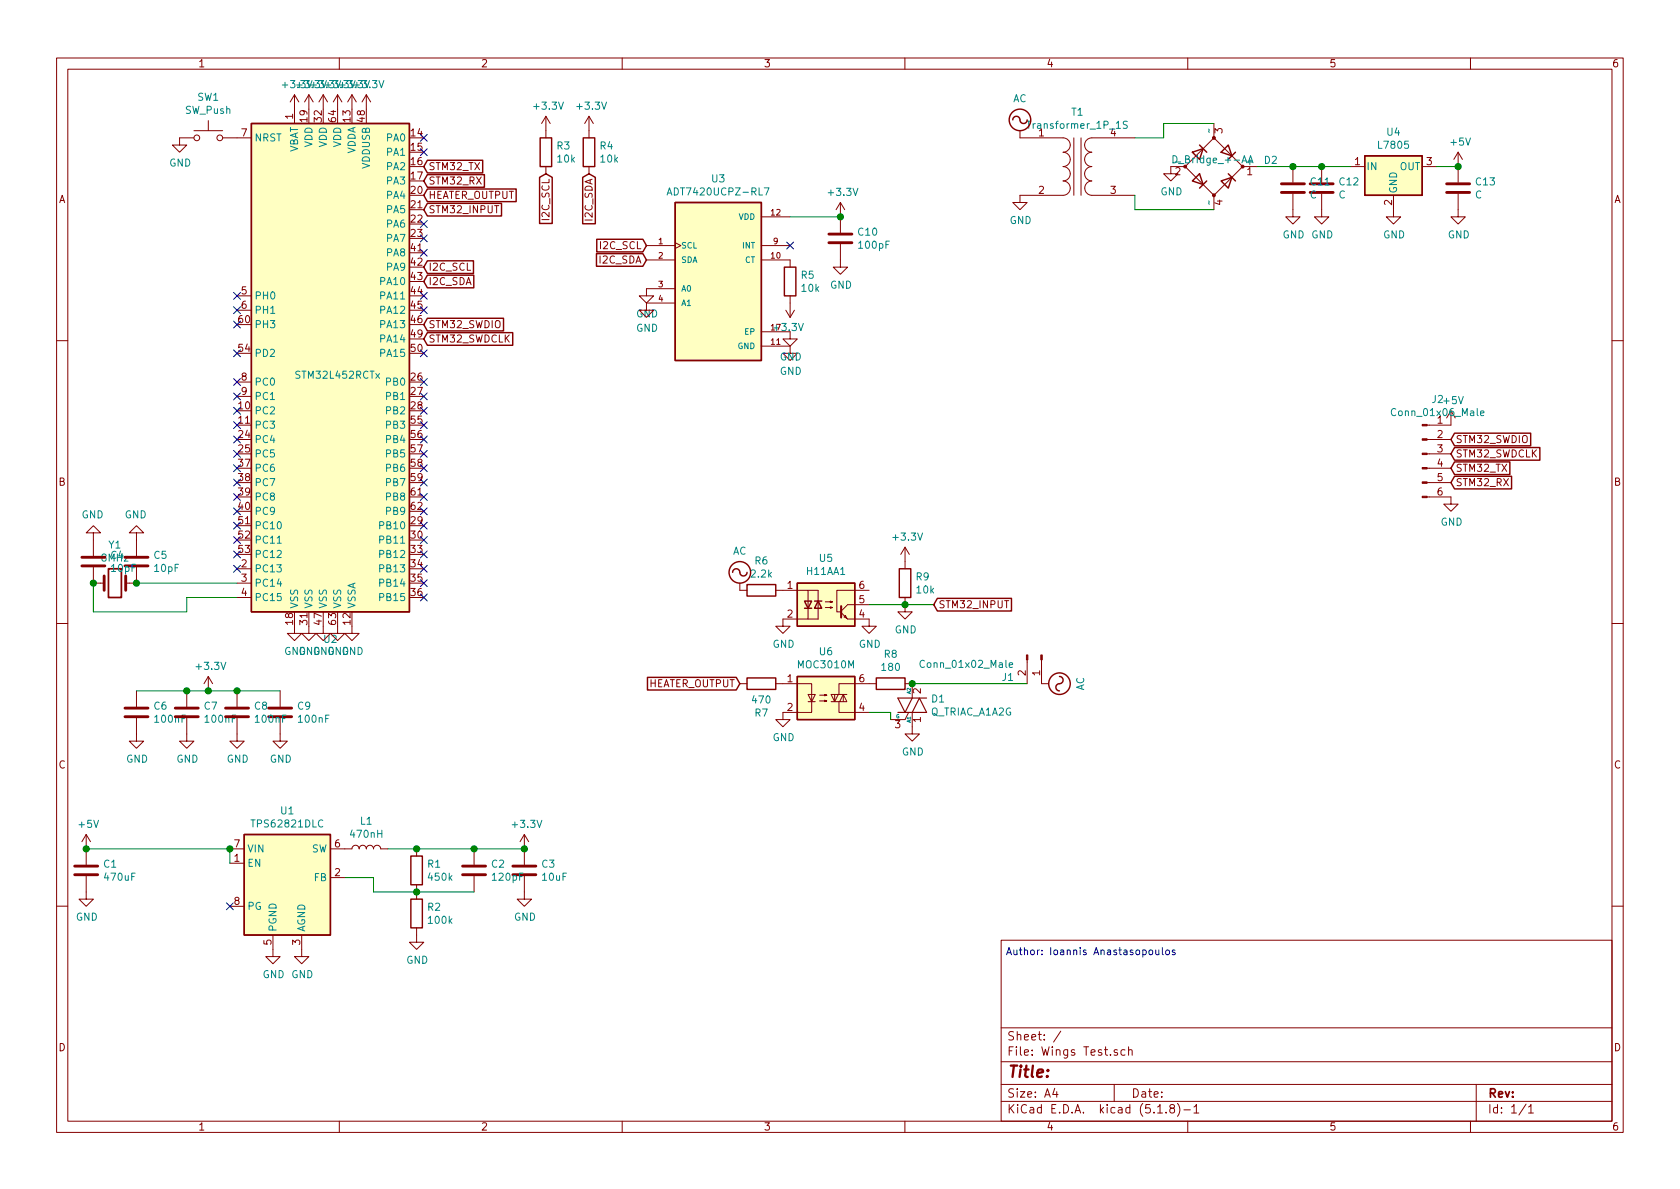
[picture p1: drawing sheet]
EESchema Schematic File Version 4
EELAYER 30 0
EELAYER END
$Descr A4 11693 8268
encoding utf-8
Sheet 1 1
Title ""
Date ""
Rev ""
Comp ""
Comment1 ""
Comment2 ""
Comment3 ""
Comment4 ""
$EndDescr
$Comp
L Regulator_Switching:TPS62821DLC U1
U 1 1
P 2000 6200
F 0 "U1" H 2000 6767 50  0000 C CNN
F 1 "TPS62821DLC" H 2000 6676 50  0000 C CNN
F 2 "Package_DFN_QFN:Texas_VSON-HR-8_1.5x2mm_P0.5mm" H 2150 5850 50  0001 L CNN
F 3 "http://www.ti.com/lit/ds/symlink/tps62823.pdf" H 2000 6750 50  0001 C CNN
	1    2000 6200
	1    0    0    -1  
$EndComp
$Comp
L Device:C C1
U 1 1
P 600 6050
F 0 "C1" H 715 6096 50  0000 L CNN
F 1 "470uF" H 715 6005 50  0000 L CNN
F 2 "" H 638 5900 50  0001 C CNN
F 3 "~" H 600 6050 50  0001 C CNN
	1    600  6050
	1    0    0    -1  
$EndComp
$Comp
L power:GND #PWR0102
U 1 1
P 600 6200
F 0 "#PWR0102" H 600 5950 50  0001 C CNN
F 1 "GND" H 605 6027 50  0000 C CNN
F 2 "" H 600 6200 50  0001 C CNN
F 3 "" H 600 6200 50  0001 C CNN
	1    600  6200
	1    0    0    -1  
$EndComp
$Comp
L power:GND #PWR0103
U 1 1
P 1900 6600
F 0 "#PWR0103" H 1900 6350 50  0001 C CNN
F 1 "GND" H 1905 6427 50  0000 C CNN
F 2 "" H 1900 6600 50  0001 C CNN
F 3 "" H 1900 6600 50  0001 C CNN
	1    1900 6600
	1    0    0    -1  
$EndComp
$Comp
L power:GND #PWR0104
U 1 1
P 2100 6600
F 0 "#PWR0104" H 2100 6350 50  0001 C CNN
F 1 "GND" H 2105 6427 50  0000 C CNN
F 2 "" H 2100 6600 50  0001 C CNN
F 3 "" H 2100 6600 50  0001 C CNN
	1    2100 6600
	1    0    0    -1  
$EndComp
$Comp
L Device:L L1
U 1 1
P 2550 5900
F 0 "L1" V 2740 5900 50  0000 C CNN
F 1 "470nH" V 2649 5900 50  0000 C CNN
F 2 "" H 2550 5900 50  0001 C CNN
F 3 "~" H 2550 5900 50  0001 C CNN
	1    2550 5900
	0    -1   -1   0   
$EndComp
$Comp
L Device:R R1
U 1 1
P 2900 6050
F 0 "R1" H 2970 6096 50  0000 L CNN
F 1 "450k" H 2970 6005 50  0000 L CNN
F 2 "" V 2830 6050 50  0001 C CNN
F 3 "~" H 2900 6050 50  0001 C CNN
	1    2900 6050
	1    0    0    -1  
$EndComp
$Comp
L Device:R R2
U 1 1
P 2900 6350
F 0 "R2" H 2970 6396 50  0000 L CNN
F 1 "100k" H 2970 6305 50  0000 L CNN
F 2 "" V 2830 6350 50  0001 C CNN
F 3 "~" H 2900 6350 50  0001 C CNN
	1    2900 6350
	1    0    0    -1  
$EndComp
$Comp
L power:GND #PWR0105
U 1 1
P 2900 6500
F 0 "#PWR0105" H 2900 6250 50  0001 C CNN
F 1 "GND" H 2905 6327 50  0000 C CNN
F 2 "" H 2900 6500 50  0001 C CNN
F 3 "" H 2900 6500 50  0001 C CNN
	1    2900 6500
	1    0    0    -1  
$EndComp
$Comp
L Device:C C2
U 1 1
P 3300 6050
F 0 "C2" H 3415 6096 50  0000 L CNN
F 1 "120pF" H 3415 6005 50  0000 L CNN
F 2 "" H 3338 5900 50  0001 C CNN
F 3 "~" H 3300 6050 50  0001 C CNN
	1    3300 6050
	1    0    0    -1  
$EndComp
$Comp
L Device:C C3
U 1 1
P 3650 6050
F 0 "C3" H 3765 6096 50  0000 L CNN
F 1 "10uF" H 3765 6005 50  0000 L CNN
F 2 "" H 3688 5900 50  0001 C CNN
F 3 "~" H 3650 6050 50  0001 C CNN
	1    3650 6050
	1    0    0    -1  
$EndComp
$Comp
L power:+3.3V #PWR0106
U 1 1
P 3650 5900
F 0 "#PWR0106" H 3650 5750 50  0001 C CNN
F 1 "+3.3V" H 3665 6073 50  0000 C CNN
F 2 "" H 3650 5900 50  0001 C CNN
F 3 "" H 3650 5900 50  0001 C CNN
	1    3650 5900
	1    0    0    -1  
$EndComp
$Comp
L power:GND #PWR0107
U 1 1
P 3650 6200
F 0 "#PWR0107" H 3650 5950 50  0001 C CNN
F 1 "GND" H 3655 6027 50  0000 C CNN
F 2 "" H 3650 6200 50  0001 C CNN
F 3 "" H 3650 6200 50  0001 C CNN
	1    3650 6200
	1    0    0    -1  
$EndComp
$Comp
L Device:C C9
U 1 1
P 1950 4950
F 0 "C9" H 2065 4996 50  0000 L CNN
F 1 "100nF" H 2065 4905 50  0000 L CNN
F 2 "" H 1988 4800 50  0001 C CNN
F 3 "~" H 1950 4950 50  0001 C CNN
	1    1950 4950
	1    0    0    -1  
$EndComp
$Comp
L power:+3.3V #PWR0108
U 1 1
P 1450 4800
F 0 "#PWR0108" H 1450 4650 50  0001 C CNN
F 1 "+3.3V" H 1465 4973 50  0000 C CNN
F 2 "" H 1450 4800 50  0001 C CNN
F 3 "" H 1450 4800 50  0001 C CNN
	1    1450 4800
	1    0    0    -1  
$EndComp
$Comp
L power:+3.3V #PWR0109
U 1 1
P 2150 750
F 0 "#PWR0109" H 2150 600 50  0001 C CNN
F 1 "+3.3V" H 2165 923 50  0000 C CNN
F 2 "" H 2150 750 50  0001 C CNN
F 3 "" H 2150 750 50  0001 C CNN
	1    2150 750 
	1    0    0    -1  
$EndComp
$Comp
L Device:C C6
U 1 1
P 950 4950
F 0 "C6" H 1065 4996 50  0000 L CNN
F 1 "100nF" H 1065 4905 50  0000 L CNN
F 2 "" H 988 4800 50  0001 C CNN
F 3 "~" H 950 4950 50  0001 C CNN
	1    950  4950
	1    0    0    -1  
$EndComp
$Comp
L Device:C C7
U 1 1
P 1300 4950
F 0 "C7" H 1415 4996 50  0000 L CNN
F 1 "100nF" H 1415 4905 50  0000 L CNN
F 2 "" H 1338 4800 50  0001 C CNN
F 3 "~" H 1300 4950 50  0001 C CNN
	1    1300 4950
	1    0    0    -1  
$EndComp
$Comp
L Device:C C8
U 1 1
P 1650 4950
F 0 "C8" H 1765 4996 50  0000 L CNN
F 1 "100nF" H 1765 4905 50  0000 L CNN
F 2 "" H 1688 4800 50  0001 C CNN
F 3 "~" H 1650 4950 50  0001 C CNN
	1    1650 4950
	1    0    0    -1  
$EndComp
$Comp
L power:GND #PWR0110
U 1 1
P 950 5100
F 0 "#PWR0110" H 950 4850 50  0001 C CNN
F 1 "GND" H 955 4927 50  0000 C CNN
F 2 "" H 950 5100 50  0001 C CNN
F 3 "" H 950 5100 50  0001 C CNN
	1    950  5100
	1    0    0    -1  
$EndComp
$Comp
L power:GND #PWR0111
U 1 1
P 1300 5100
F 0 "#PWR0111" H 1300 4850 50  0001 C CNN
F 1 "GND" H 1305 4927 50  0000 C CNN
F 2 "" H 1300 5100 50  0001 C CNN
F 3 "" H 1300 5100 50  0001 C CNN
	1    1300 5100
	1    0    0    -1  
$EndComp
$Comp
L power:GND #PWR0112
U 1 1
P 1650 5100
F 0 "#PWR0112" H 1650 4850 50  0001 C CNN
F 1 "GND" H 1655 4927 50  0000 C CNN
F 2 "" H 1650 5100 50  0001 C CNN
F 3 "" H 1650 5100 50  0001 C CNN
	1    1650 5100
	1    0    0    -1  
$EndComp
$Comp
L power:GND #PWR0113
U 1 1
P 1950 5100
F 0 "#PWR0113" H 1950 4850 50  0001 C CNN
F 1 "GND" H 1955 4927 50  0000 C CNN
F 2 "" H 1950 5100 50  0001 C CNN
F 3 "" H 1950 5100 50  0001 C CNN
	1    1950 5100
	1    0    0    -1  
$EndComp
$Comp
L Device:Crystal Y1
U 1 1
P 800 4050
F 0 "Y1" H 800 4318 50  0000 C CNN
F 1 "8MHz" H 800 4227 50  0000 C CNN
F 2 "" H 800 4050 50  0001 C CNN
F 3 "~" H 800 4050 50  0001 C CNN
	1    800  4050
	1    0    0    -1  
$EndComp
$Comp
L Device:C C5
U 1 1
P 950 3900
F 0 "C5" H 1065 3946 50  0000 L CNN
F 1 "10pF" H 1065 3855 50  0000 L CNN
F 2 "" H 988 3750 50  0001 C CNN
F 3 "~" H 950 3900 50  0001 C CNN
	1    950  3900
	1    0    0    -1  
$EndComp
$Comp
L Device:C C4
U 1 1
P 650 3900
F 0 "C4" H 765 3946 50  0000 L CNN
F 1 "10pF" H 765 3855 50  0000 L CNN
F 2 "" H 688 3750 50  0001 C CNN
F 3 "~" H 650 3900 50  0001 C CNN
	1    650  3900
	1    0    0    -1  
$EndComp
$Comp
L power:GND #PWR0114
U 1 1
P 650 3750
F 0 "#PWR0114" H 650 3500 50  0001 C CNN
F 1 "GND" H 655 3577 50  0000 C CNN
F 2 "" H 650 3750 50  0001 C CNN
F 3 "" H 650 3750 50  0001 C CNN
	1    650  3750
	-1   0    0    1   
$EndComp
$Comp
L power:GND #PWR0115
U 1 1
P 950 3750
F 0 "#PWR0115" H 950 3500 50  0001 C CNN
F 1 "GND" H 955 3577 50  0000 C CNN
F 2 "" H 950 3750 50  0001 C CNN
F 3 "" H 950 3750 50  0001 C CNN
	1    950  3750
	-1   0    0    1   
$EndComp
$Comp
L power:GND #PWR0116
U 1 1
P 2050 4350
F 0 "#PWR0116" H 2050 4100 50  0001 C CNN
F 1 "GND" H 2055 4177 50  0000 C CNN
F 2 "" H 2050 4350 50  0001 C CNN
F 3 "" H 2050 4350 50  0001 C CNN
	1    2050 4350
	1    0    0    -1  
$EndComp
$Comp
L power:GND #PWR0117
U 1 1
P 2150 4350
F 0 "#PWR0117" H 2150 4100 50  0001 C CNN
F 1 "GND" H 2155 4177 50  0000 C CNN
F 2 "" H 2150 4350 50  0001 C CNN
F 3 "" H 2150 4350 50  0001 C CNN
	1    2150 4350
	1    0    0    -1  
$EndComp
$Comp
L power:GND #PWR0118
U 1 1
P 2250 4350
F 0 "#PWR0118" H 2250 4100 50  0001 C CNN
F 1 "GND" H 2255 4177 50  0000 C CNN
F 2 "" H 2250 4350 50  0001 C CNN
F 3 "" H 2250 4350 50  0001 C CNN
	1    2250 4350
	1    0    0    -1  
$EndComp
$Comp
L power:GND #PWR0119
U 1 1
P 2350 4350
F 0 "#PWR0119" H 2350 4100 50  0001 C CNN
F 1 "GND" H 2355 4177 50  0000 C CNN
F 2 "" H 2350 4350 50  0001 C CNN
F 3 "" H 2350 4350 50  0001 C CNN
	1    2350 4350
	1    0    0    -1  
$EndComp
$Comp
L power:GND #PWR0120
U 1 1
P 2450 4350
F 0 "#PWR0120" H 2450 4100 50  0001 C CNN
F 1 "GND" H 2455 4177 50  0000 C CNN
F 2 "" H 2450 4350 50  0001 C CNN
F 3 "" H 2450 4350 50  0001 C CNN
	1    2450 4350
	1    0    0    -1  
$EndComp
Text GLabel 2950 1850 2    50   Input ~ 0
I2C_SCL
Text GLabel 2950 1950 2    50   Input ~ 0
I2C_SDA
Text GLabel 2950 1150 2    50   Input ~ 0
STM32_TX
Text GLabel 2950 1250 2    50   Input ~ 0
STM32_RX
Text GLabel 3800 1200 3    50   Input ~ 0
I2C_SCL
Text GLabel 4100 1200 3    50   Input ~ 0
I2C_SDA
$Comp
L power:GND #PWR0126
U 1 1
P 4500 2100
F 0 "#PWR0126" H 4500 1850 50  0001 C CNN
F 1 "GND" H 4505 1927 50  0000 C CNN
F 2 "" H 4500 2100 50  0001 C CNN
F 3 "" H 4500 2100 50  0001 C CNN
	1    4500 2100
	1    0    0    -1  
$EndComp
$Comp
L power:GND #PWR0127
U 1 1
P 4500 2000
F 0 "#PWR0127" H 4500 1750 50  0001 C CNN
F 1 "GND" H 4505 1827 50  0000 C CNN
F 2 "" H 4500 2000 50  0001 C CNN
F 3 "" H 4500 2000 50  0001 C CNN
	1    4500 2000
	1    0    0    -1  
$EndComp
$Comp
L Device:C C10
U 1 1
P 5850 1650
F 0 "C10" H 5965 1696 50  0000 L CNN
F 1 "100pF" H 5965 1605 50  0000 L CNN
F 2 "" H 5888 1500 50  0001 C CNN
F 3 "~" H 5850 1650 50  0001 C CNN
	1    5850 1650
	1    0    0    -1  
$EndComp
$Comp
L power:GND #PWR0128
U 1 1
P 5850 1800
F 0 "#PWR0128" H 5850 1550 50  0001 C CNN
F 1 "GND" H 5855 1627 50  0000 C CNN
F 2 "" H 5850 1800 50  0001 C CNN
F 3 "" H 5850 1800 50  0001 C CNN
	1    5850 1800
	1    0    0    -1  
$EndComp
$Comp
L power:GND #PWR0130
U 1 1
P 5500 2400
F 0 "#PWR0130" H 5500 2150 50  0001 C CNN
F 1 "GND" H 5505 2227 50  0000 C CNN
F 2 "" H 5500 2400 50  0001 C CNN
F 3 "" H 5500 2400 50  0001 C CNN
	1    5500 2400
	1    0    0    -1  
$EndComp
$Comp
L power:GND #PWR0131
U 1 1
P 5500 2300
F 0 "#PWR0131" H 5500 2050 50  0001 C CNN
F 1 "GND" H 5505 2127 50  0000 C CNN
F 2 "" H 5500 2300 50  0001 C CNN
F 3 "" H 5500 2300 50  0001 C CNN
	1    5500 2300
	1    0    0    -1  
$EndComp
$Comp
L Device:R R3
U 1 1
P 3800 1050
F 0 "R3" H 3870 1096 50  0000 L CNN
F 1 "10k" H 3870 1005 50  0000 L CNN
F 2 "" V 3730 1050 50  0001 C CNN
F 3 "~" H 3800 1050 50  0001 C CNN
	1    3800 1050
	1    0    0    -1  
$EndComp
$Comp
L power:+3.3V #PWR0132
U 1 1
P 3800 900
F 0 "#PWR0132" H 3800 750 50  0001 C CNN
F 1 "+3.3V" H 3815 1073 50  0000 C CNN
F 2 "" H 3800 900 50  0001 C CNN
F 3 "" H 3800 900 50  0001 C CNN
	1    3800 900 
	1    0    0    -1  
$EndComp
$Comp
L ADT7420UCPZ-RL7:ADT7420UCPZ-RL7 U3
U 1 1
P 5000 2000
F 0 "U3" H 5000 2767 50  0000 C CNN
F 1 "ADT7420UCPZ-RL7" H 5000 2676 50  0000 C CNN
F 2 "QFN65P400X400X80-17N" H 5000 2000 50  0001 L BNN
F 3 "" H 5000 2000 50  0001 L BNN
F 4 "IPC 7351B" H 5000 2000 50  0001 L BNN "STANDARD"
F 5 "A" H 5000 2000 50  0001 L BNN "PARTREV"
F 6 "ANALOG DEVICES" H 5000 2000 50  0001 L BNN "MANUFACTURER"
	1    5000 2000
	1    0    0    -1  
$EndComp
$Comp
L Device:R R4
U 1 1
P 4100 1050
F 0 "R4" H 4170 1096 50  0000 L CNN
F 1 "10k" H 4170 1005 50  0000 L CNN
F 2 "" V 4030 1050 50  0001 C CNN
F 3 "~" H 4100 1050 50  0001 C CNN
	1    4100 1050
	1    0    0    -1  
$EndComp
$Comp
L power:+3.3V #PWR0133
U 1 1
P 4100 900
F 0 "#PWR0133" H 4100 750 50  0001 C CNN
F 1 "+3.3V" H 4115 1073 50  0000 C CNN
F 2 "" H 4100 900 50  0001 C CNN
F 3 "" H 4100 900 50  0001 C CNN
	1    4100 900 
	1    0    0    -1  
$EndComp
$Comp
L Device:R R5
U 1 1
P 5500 1950
F 0 "R5" H 5570 1996 50  0000 L CNN
F 1 "10k" H 5570 1905 50  0000 L CNN
F 2 "" V 5430 1950 50  0001 C CNN
F 3 "~" H 5500 1950 50  0001 C CNN
	1    5500 1950
	1    0    0    -1  
$EndComp
$Comp
L power:+3.3V #PWR0134
U 1 1
P 5500 2100
F 0 "#PWR0134" H 5500 1950 50  0001 C CNN
F 1 "+3.3V" H 5515 2273 50  0000 C CNN
F 2 "" H 5500 2100 50  0001 C CNN
F 3 "" H 5500 2100 50  0001 C CNN
	1    5500 2100
	-1   0    0    1   
$EndComp
Text GLabel 4500 1700 0    50   Input ~ 0
I2C_SCL
Text GLabel 4500 1800 0    50   Input ~ 0
I2C_SDA
Text Notes 7000 6650 0    50   ~ 0
Author: Ioannis Anastasopoulos
NoConn ~ 2950 950 
NoConn ~ 2950 1550
NoConn ~ 2950 1650
NoConn ~ 2950 1750
NoConn ~ 2950 2050
NoConn ~ 2950 2150
NoConn ~ 2950 2450
NoConn ~ 2950 2650
NoConn ~ 2950 2750
NoConn ~ 2950 2850
NoConn ~ 2950 2950
NoConn ~ 2950 3050
NoConn ~ 2950 3150
NoConn ~ 2950 3450
NoConn ~ 2950 3550
NoConn ~ 2950 3650
NoConn ~ 2950 3750
NoConn ~ 2950 3850
NoConn ~ 2950 3950
NoConn ~ 2950 4050
NoConn ~ 2950 4150
NoConn ~ 1650 3950
NoConn ~ 1650 3850
NoConn ~ 1650 3750
NoConn ~ 1650 3650
NoConn ~ 1650 3550
NoConn ~ 1650 3450
NoConn ~ 1650 3350
NoConn ~ 1650 3250
NoConn ~ 1650 3150
NoConn ~ 1650 3050
NoConn ~ 1650 2950
NoConn ~ 1650 2850
NoConn ~ 1650 2750
NoConn ~ 1650 2650
NoConn ~ 1650 2450
NoConn ~ 1650 2250
NoConn ~ 5500 1700
Wire Wire Line
	1650 4050 950  4050
Connection ~ 950  4050
Wire Wire Line
	650  4050 650  4250
Wire Wire Line
	650  4250 1300 4250
Connection ~ 650  4050
NoConn ~ 2950 1050
Wire Wire Line
	5500 1500 5850 1500
Wire Wire Line
	2700 5900 2900 5900
Connection ~ 3650 5900
Connection ~ 2900 5900
Wire Wire Line
	2900 5900 3300 5900
Connection ~ 3300 5900
Wire Wire Line
	3300 5900 3650 5900
Wire Wire Line
	2400 6100 2600 6100
Wire Wire Line
	2600 6100 2600 6200
Wire Wire Line
	2600 6200 2900 6200
Connection ~ 2900 6200
Wire Wire Line
	2900 6200 3300 6200
$Comp
L power:+3.3V #PWR0124
U 1 1
P 2550 750
F 0 "#PWR0124" H 2550 600 50  0001 C CNN
F 1 "+3.3V" H 2565 923 50  0000 C CNN
F 2 "" H 2550 750 50  0001 C CNN
F 3 "" H 2550 750 50  0001 C CNN
	1    2550 750 
	1    0    0    -1  
$EndComp
$Comp
L power:+3.3V #PWR0129
U 1 1
P 5850 1500
F 0 "#PWR0129" H 5850 1350 50  0001 C CNN
F 1 "+3.3V" H 5865 1673 50  0000 C CNN
F 2 "" H 5850 1500 50  0001 C CNN
F 3 "" H 5850 1500 50  0001 C CNN
	1    5850 1500
	1    0    0    -1  
$EndComp
Connection ~ 5850 1500
Wire Wire Line
	950  4800 1300 4800
Connection ~ 1300 4800
Wire Wire Line
	1300 4800 1450 4800
Connection ~ 1450 4800
Wire Wire Line
	1450 4800 1650 4800
Connection ~ 1650 4800
Wire Wire Line
	1650 4800 1950 4800
$Comp
L Switch:SW_Push SW1
U 1 1
P 1450 950
F 0 "SW1" H 1450 1235 50  0000 C CNN
F 1 "SW_Push" H 1450 1144 50  0000 C CNN
F 2 "" H 1450 1150 50  0001 C CNN
F 3 "~" H 1450 1150 50  0001 C CNN
	1    1450 950 
	1    0    0    -1  
$EndComp
$Comp
L power:GND #PWR0136
U 1 1
P 1250 950
F 0 "#PWR0136" H 1250 700 50  0001 C CNN
F 1 "GND" H 1255 777 50  0000 C CNN
F 2 "" H 1250 950 50  0001 C CNN
F 3 "" H 1250 950 50  0001 C CNN
	1    1250 950 
	1    0    0    -1  
$EndComp
Text GLabel 2950 2250 2    50   Input ~ 0
STM32_SWDIO
Text GLabel 2950 2350 2    50   Input ~ 0
STM32_SWDCLK
$Comp
L Connector:Conn_01x06_Male J2
U 1 1
P 9900 3150
F 0 "J2" H 10008 3531 50  0000 C CNN
F 1 "Conn_01x06_Male" H 10008 3440 50  0000 C CNN
F 2 "" H 9900 3150 50  0001 C CNN
F 3 "~" H 9900 3150 50  0001 C CNN
	1    9900 3150
	1    0    0    -1  
$EndComp
$Comp
L power:+5V #PWR01
U 1 1
P 10100 2950
F 0 "#PWR01" H 10100 2800 50  0001 C CNN
F 1 "+5V" H 10115 3123 50  0000 C CNN
F 2 "" H 10100 2950 50  0001 C CNN
F 3 "" H 10100 2950 50  0001 C CNN
	1    10100 2950
	1    0    0    -1  
$EndComp
$Comp
L power:GND #PWR02
U 1 1
P 10100 3450
F 0 "#PWR02" H 10100 3200 50  0001 C CNN
F 1 "GND" H 10105 3277 50  0000 C CNN
F 2 "" H 10100 3450 50  0001 C CNN
F 3 "" H 10100 3450 50  0001 C CNN
	1    10100 3450
	1    0    0    -1  
$EndComp
Text GLabel 10100 3050 2    50   Input ~ 0
STM32_SWDIO
Text GLabel 10100 3150 2    50   Input ~ 0
STM32_SWDCLK
Text GLabel 10100 3250 2    50   Input ~ 0
STM32_TX
Text GLabel 10100 3350 2    50   Input ~ 0
STM32_RX
$Comp
L power:+3.3V #PWR0125
U 1 1
P 2050 750
F 0 "#PWR0125" H 2050 600 50  0001 C CNN
F 1 "+3.3V" H 2065 923 50  0000 C CNN
F 2 "" H 2050 750 50  0001 C CNN
F 3 "" H 2050 750 50  0001 C CNN
	1    2050 750 
	1    0    0    -1  
$EndComp
NoConn ~ 1600 6300
$Comp
L power:+3.3V #PWR0121
U 1 1
P 2250 750
F 0 "#PWR0121" H 2250 600 50  0001 C CNN
F 1 "+3.3V" H 2265 923 50  0000 C CNN
F 2 "" H 2250 750 50  0001 C CNN
F 3 "" H 2250 750 50  0001 C CNN
	1    2250 750 
	1    0    0    -1  
$EndComp
$Comp
L power:+3.3V #PWR0122
U 1 1
P 2350 750
F 0 "#PWR0122" H 2350 600 50  0001 C CNN
F 1 "+3.3V" H 2365 923 50  0000 C CNN
F 2 "" H 2350 750 50  0001 C CNN
F 3 "" H 2350 750 50  0001 C CNN
	1    2350 750 
	1    0    0    -1  
$EndComp
$Comp
L power:+3.3V #PWR0123
U 1 1
P 2450 750
F 0 "#PWR0123" H 2450 600 50  0001 C CNN
F 1 "+3.3V" H 2465 923 50  0000 C CNN
F 2 "" H 2450 750 50  0001 C CNN
F 3 "" H 2450 750 50  0001 C CNN
	1    2450 750 
	1    0    0    -1  
$EndComp
$Comp
L MCU_ST_STM32L4:STM32L452RCTx U2
U 1 1
P 2350 2550
F 0 "U2" H 2300 661 50  0000 C CNN
F 1 "STM32L452RCTx" H 2350 2500 50  0000 C CNN
F 2 "Package_QFP:LQFP-64_10x10mm_P0.5mm" H 1750 850 50  0001 R CNN
F 3 "http://www.st.com/st-web-ui/static/active/en/resource/technical/document/datasheet/DM00340549.pdf" H 2350 2550 50  0001 C CNN
	1    2350 2550
	1    0    0    -1  
$EndComp
Wire Wire Line
	1300 4250 1300 4150
Wire Wire Line
	1300 4150 1650 4150
NoConn ~ 1650 2050
NoConn ~ 1650 2150
NoConn ~ 2950 3250
NoConn ~ 2950 3350
$Comp
L Device:D_Bridge_+-AA D2
U 1 1
P 8450 1150
F 0 "D2" H 8794 1196 50  0000 L CNN
F 1 "D_Bridge_+-AA" H 8150 1200 50  0000 L CNN
F 2 "" H 8450 1150 50  0001 C CNN
F 3 "~" H 8450 1150 50  0001 C CNN
	1    8450 1150
	1    0    0    -1  
$EndComp
$Comp
L Device:C C11
U 1 1
P 9000 1300
F 0 "C11" H 9115 1346 50  0000 L CNN
F 1 "C" H 9115 1255 50  0000 L CNN
F 2 "" H 9038 1150 50  0001 C CNN
F 3 "~" H 9000 1300 50  0001 C CNN
	1    9000 1300
	1    0    0    -1  
$EndComp
$Comp
L Device:C C12
U 1 1
P 9200 1300
F 0 "C12" H 9315 1346 50  0000 L CNN
F 1 "C" H 9315 1255 50  0000 L CNN
F 2 "" H 9238 1150 50  0001 C CNN
F 3 "~" H 9200 1300 50  0001 C CNN
	1    9200 1300
	1    0    0    -1  
$EndComp
$Comp
L Regulator_Linear:L7805 U4
U 1 1
P 9700 1150
F 0 "U4" H 9700 1392 50  0000 C CNN
F 1 "L7805" H 9700 1301 50  0000 C CNN
F 2 "" H 9725 1000 50  0001 L CIN
F 3 "http://www.st.com/content/ccc/resource/technical/document/datasheet/41/4f/b3/b0/12/d4/47/88/CD00000444.pdf/files/CD00000444.pdf/jcr:content/translations/en.CD00000444.pdf" H 9700 1100 50  0001 C CNN
	1    9700 1150
	1    0    0    -1  
$EndComp
$Comp
L Device:C C13
U 1 1
P 10150 1300
F 0 "C13" H 10265 1346 50  0000 L CNN
F 1 "C" H 10265 1255 50  0000 L CNN
F 2 "" H 10188 1150 50  0001 C CNN
F 3 "~" H 10150 1300 50  0001 C CNN
	1    10150 1300
	1    0    0    -1  
$EndComp
$Comp
L power:GND #PWR0139
U 1 1
P 8150 1150
F 0 "#PWR0139" H 8150 900 50  0001 C CNN
F 1 "GND" H 8155 977 50  0000 C CNN
F 2 "" H 8150 1150 50  0001 C CNN
F 3 "" H 8150 1150 50  0001 C CNN
	1    8150 1150
	1    0    0    -1  
$EndComp
Wire Wire Line
	7900 950  8100 950 
Wire Wire Line
	8100 950  8100 850 
Wire Wire Line
	8100 850  8450 850 
Wire Wire Line
	7900 1350 7900 1450
Wire Wire Line
	7900 1450 8450 1450
Wire Wire Line
	8750 1150 9000 1150
Wire Wire Line
	9000 1150 9200 1150
Connection ~ 9000 1150
Wire Wire Line
	9200 1150 9400 1150
Connection ~ 9200 1150
Wire Wire Line
	10000 1150 10150 1150
$Comp
L power:GND #PWR0140
U 1 1
P 9000 1450
F 0 "#PWR0140" H 9000 1200 50  0001 C CNN
F 1 "GND" H 9005 1277 50  0000 C CNN
F 2 "" H 9000 1450 50  0001 C CNN
F 3 "" H 9000 1450 50  0001 C CNN
	1    9000 1450
	1    0    0    -1  
$EndComp
$Comp
L power:GND #PWR0141
U 1 1
P 9200 1450
F 0 "#PWR0141" H 9200 1200 50  0001 C CNN
F 1 "GND" H 9205 1277 50  0000 C CNN
F 2 "" H 9200 1450 50  0001 C CNN
F 3 "" H 9200 1450 50  0001 C CNN
	1    9200 1450
	1    0    0    -1  
$EndComp
$Comp
L power:GND #PWR0142
U 1 1
P 10150 1450
F 0 "#PWR0142" H 10150 1200 50  0001 C CNN
F 1 "GND" H 10155 1277 50  0000 C CNN
F 2 "" H 10150 1450 50  0001 C CNN
F 3 "" H 10150 1450 50  0001 C CNN
	1    10150 1450
	1    0    0    -1  
$EndComp
$Comp
L power:+5V #PWR0143
U 1 1
P 10150 1150
F 0 "#PWR0143" H 10150 1000 50  0001 C CNN
F 1 "+5V" H 10165 1323 50  0000 C CNN
F 2 "" H 10150 1150 50  0001 C CNN
F 3 "" H 10150 1150 50  0001 C CNN
	1    10150 1150
	1    0    0    -1  
$EndComp
Connection ~ 10150 1150
$Comp
L power:GND #PWR0144
U 1 1
P 9700 1450
F 0 "#PWR0144" H 9700 1200 50  0001 C CNN
F 1 "GND" H 9705 1277 50  0000 C CNN
F 2 "" H 9700 1450 50  0001 C CNN
F 3 "" H 9700 1450 50  0001 C CNN
	1    9700 1450
	1    0    0    -1  
$EndComp
Wire Wire Line
	1600 6000 1600 5900
Wire Wire Line
	1600 5900 600  5900
Connection ~ 1600 5900
Connection ~ 600  5900
$Comp
L power:+5V #PWR0101
U 1 1
P 600 5900
F 0 "#PWR0101" H 600 5750 50  0001 C CNN
F 1 "+5V" H 615 6073 50  0000 C CNN
F 2 "" H 600 5900 50  0001 C CNN
F 3 "" H 600 5900 50  0001 C CNN
	1    600  5900
	1    0    0    -1  
$EndComp
Text GLabel 2950 1350 2    50   Input ~ 0
HEATER_OUTPUT
$Comp
L Isolator:H11AA1 U5
U 1 1
P 5750 4200
F 0 "U5" H 5750 4525 50  0000 C CNN
F 1 "H11AA1" H 5750 4434 50  0000 C CNN
F 2 "Package_DIP:DIP-6_W7.62mm" H 5260 4005 50  0001 L CIN
F 3 "https://www.vishay.com/docs/83608/h11aa1.pdf" H 6510 4830 50  0001 L CNN
	1    5750 4200
	1    0    0    -1  
$EndComp
$Comp
L power:AC #PWR0135
U 1 1
P 7100 950
F 0 "#PWR0135" H 7100 850 50  0001 C CNN
F 1 "AC" H 7100 1225 50  0000 C CNN
F 2 "" H 7100 950 50  0001 C CNN
F 3 "" H 7100 950 50  0001 C CNN
	1    7100 950 
	1    0    0    -1  
$EndComp
$Comp
L power:AC #PWR0137
U 1 1
P 7250 4750
F 0 "#PWR0137" H 7250 4650 50  0001 C CNN
F 1 "AC" H 7250 5025 50  0000 C CNN
F 2 "" H 7250 4750 50  0001 C CNN
F 3 "" H 7250 4750 50  0001 C CNN
	1    7250 4750
	0    1    1    0   
$EndComp
$Comp
L power:GND #PWR0138
U 1 1
P 7100 1350
F 0 "#PWR0138" H 7100 1100 50  0001 C CNN
F 1 "GND" H 7105 1177 50  0000 C CNN
F 2 "" H 7100 1350 50  0001 C CNN
F 3 "" H 7100 1350 50  0001 C CNN
	1    7100 1350
	1    0    0    -1  
$EndComp
$Comp
L Device:Transformer_1P_1S T1
U 1 1
P 7500 1150
F 0 "T1" H 7500 1531 50  0000 C CNN
F 1 "Transformer_1P_1S" H 7500 1440 50  0000 C CNN
F 2 "" H 7500 1150 50  0001 C CNN
F 3 "~" H 7500 1150 50  0001 C CNN
	1    7500 1150
	1    0    0    -1  
$EndComp
$Comp
L power:GND #PWR0145
U 1 1
P 5450 4300
F 0 "#PWR0145" H 5450 4050 50  0001 C CNN
F 1 "GND" H 5455 4127 50  0000 C CNN
F 2 "" H 5450 4300 50  0001 C CNN
F 3 "" H 5450 4300 50  0001 C CNN
	1    5450 4300
	1    0    0    -1  
$EndComp
$Comp
L power:GND #PWR0146
U 1 1
P 6050 4300
F 0 "#PWR0146" H 6050 4050 50  0001 C CNN
F 1 "GND" H 6055 4127 50  0000 C CNN
F 2 "" H 6050 4300 50  0001 C CNN
F 3 "" H 6050 4300 50  0001 C CNN
	1    6050 4300
	1    0    0    -1  
$EndComp
$Comp
L power:GND #PWR0147
U 1 1
P 6300 4200
F 0 "#PWR0147" H 6300 3950 50  0001 C CNN
F 1 "GND" H 6305 4027 50  0000 C CNN
F 2 "" H 6300 4200 50  0001 C CNN
F 3 "" H 6300 4200 50  0001 C CNN
	1    6300 4200
	1    0    0    -1  
$EndComp
$Comp
L power:GND #PWR0148
U 1 1
P 5450 4950
F 0 "#PWR0148" H 5450 4700 50  0001 C CNN
F 1 "GND" H 5455 4777 50  0000 C CNN
F 2 "" H 5450 4950 50  0001 C CNN
F 3 "" H 5450 4950 50  0001 C CNN
	1    5450 4950
	1    0    0    -1  
$EndComp
$Comp
L power:GND #PWR0149
U 1 1
P 6350 5050
F 0 "#PWR0149" H 6350 4800 50  0001 C CNN
F 1 "GND" H 6355 4877 50  0000 C CNN
F 2 "" H 6350 5050 50  0001 C CNN
F 3 "" H 6350 5050 50  0001 C CNN
	1    6350 5050
	1    0    0    -1  
$EndComp
$Comp
L Device:R R9
U 1 1
P 6300 4050
F 0 "R9" H 6370 4096 50  0000 L CNN
F 1 "10k" H 6370 4005 50  0000 L CNN
F 2 "" V 6230 4050 50  0001 C CNN
F 3 "~" H 6300 4050 50  0001 C CNN
	1    6300 4050
	1    0    0    -1  
$EndComp
$Comp
L power:+3.3V #PWR0150
U 1 1
P 6300 3900
F 0 "#PWR0150" H 6300 3750 50  0001 C CNN
F 1 "+3.3V" H 6315 4073 50  0000 C CNN
F 2 "" H 6300 3900 50  0001 C CNN
F 3 "" H 6300 3900 50  0001 C CNN
	1    6300 3900
	1    0    0    -1  
$EndComp
Wire Wire Line
	6050 4200 6300 4200
Connection ~ 6300 4200
Text GLabel 6500 4200 2    50   Input ~ 0
STM32_INPUT
Text GLabel 2950 1450 2    50   Input ~ 0
STM32_INPUT
Wire Wire Line
	6300 4200 6500 4200
$Comp
L Device:R R6
U 1 1
P 5300 4100
F 0 "R6" V 5093 4100 50  0000 C CNN
F 1 "2.2k" V 5184 4100 50  0000 C CNN
F 2 "" V 5230 4100 50  0001 C CNN
F 3 "~" H 5300 4100 50  0001 C CNN
	1    5300 4100
	0    1    1    0   
$EndComp
$Comp
L Relay_SolidState:MOC3010M U6
U 1 1
P 5750 4850
F 0 "U6" H 5750 5175 50  0000 C CNN
F 1 "MOC3010M" H 5750 5084 50  0000 C CNN
F 2 "" H 5550 4650 50  0001 L CIN
F 3 "https://www.onsemi.com/pub/Collateral/MOC3023M-D.PDF" H 5750 4850 50  0001 L CNN
	1    5750 4850
	1    0    0    -1  
$EndComp
$Comp
L Device:R R7
U 1 1
P 5300 4750
F 0 "R7" V 5093 4750 50  0000 C CNN
F 1 "470" V 5184 4750 50  0000 C CNN
F 2 "" V 5230 4750 50  0001 C CNN
F 3 "~" H 5300 4750 50  0001 C CNN
	1    5300 4750
	0    -1   -1   0   
$EndComp
Text GLabel 5150 4750 0    50   Input ~ 0
HEATER_OUTPUT
$Comp
L Device:R R8
U 1 1
P 6200 4750
F 0 "R8" V 5993 4750 50  0000 C CNN
F 1 "180" V 6084 4750 50  0000 C CNN
F 2 "" V 6130 4750 50  0001 C CNN
F 3 "~" H 6200 4750 50  0001 C CNN
	1    6200 4750
	0    1    1    0   
$EndComp
$Comp
L Device:Q_TRIAC_A1A2G D1
U 1 1
P 6350 4900
F 0 "D1" H 6478 4946 50  0000 L CNN
F 1 "Q_TRIAC_A1A2G" H 6478 4855 50  0000 L CNN
F 2 "" V 6425 4925 50  0001 C CNN
F 3 "~" V 6350 4900 50  0001 C CNN
	1    6350 4900
	1    0    0    -1  
$EndComp
Wire Wire Line
	6050 4950 6200 4950
Wire Wire Line
	6200 4950 6200 5000
Wire Wire Line
	6350 4750 7150 4750
Connection ~ 6350 4750
$Comp
L Connector:Conn_01x02_Male J1
U 1 1
P 7250 4550
F 0 "J1" V 7404 4362 50  0000 R CNN
F 1 "Conn_01x02_Male" V 7313 4362 50  0000 R CNN
F 2 "" H 7250 4550 50  0001 C CNN
F 3 "~" H 7250 4550 50  0001 C CNN
	1    7250 4550
	0    1    1    0   
$EndComp
$Comp
L power:AC #PWR0151
U 1 1
P 5150 4100
F 0 "#PWR0151" H 5150 4000 50  0001 C CNN
F 1 "AC" H 5150 4375 50  0000 C CNN
F 2 "" H 5150 4100 50  0001 C CNN
F 3 "" H 5150 4100 50  0001 C CNN
	1    5150 4100
	1    0    0    -1  
$EndComp
$EndSCHEMATC
